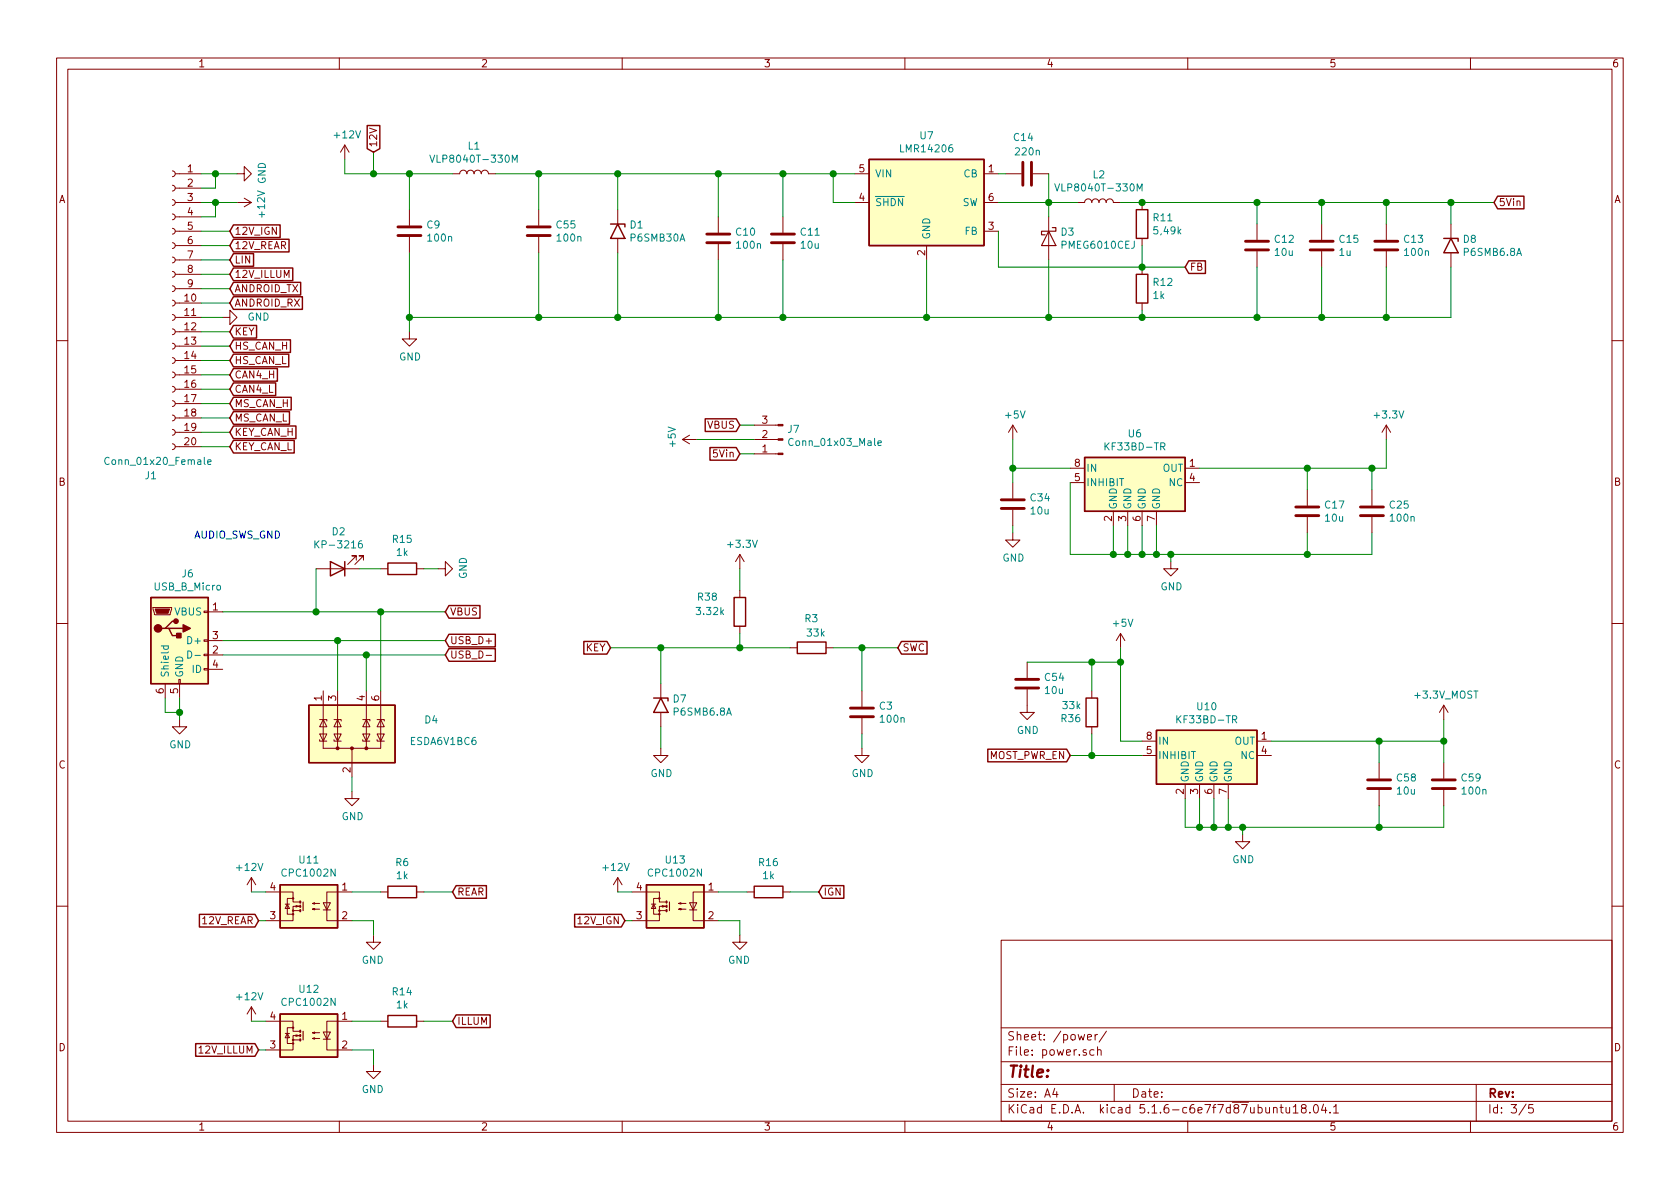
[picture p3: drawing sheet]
EESchema Schematic File Version 4
EELAYER 30 0
EELAYER END
$Descr A4 11693 8268
encoding utf-8
Sheet 3 5
Title ""
Date ""
Rev ""
Comp ""
Comment1 ""
Comment2 ""
Comment3 ""
Comment4 ""
$EndDescr
$Comp
L Device:C C10
U 1 1
P 5000 1650
F 0 "C10" H 5115 1696 50  0000 L CNN
F 1 "100n" H 5115 1605 50  0000 L CNN
F 2 "Capacitor_SMD:C_0805_2012Metric" H 5038 1500 50  0001 C CNN
F 3 "~" H 5000 1650 50  0001 C CNN
	1    5000 1650
	1    0    0    -1  
$EndComp
$Comp
L power:GND #PWR07
U 1 1
P 2850 2300
F 0 "#PWR07" H 2850 2050 50  0001 C CNN
F 1 "GND" H 2855 2127 50  0000 C CNN
F 2 "" H 2850 2300 50  0001 C CNN
F 3 "" H 2850 2300 50  0001 C CNN
	1    2850 2300
	1    0    0    -1  
$EndComp
Wire Wire Line
	5000 1200 5000 1500
$Comp
L power:+12V #PWR06
U 1 1
P 2400 1100
F 0 "#PWR06" H 2400 950 50  0001 C CNN
F 1 "+12V" H 2415 1273 50  0000 C CNN
F 2 "" H 2400 1100 50  0001 C CNN
F 3 "" H 2400 1100 50  0001 C CNN
	1    2400 1100
	1    0    0    -1  
$EndComp
$Comp
L Device:C C11
U 1 1
P 5450 1650
F 0 "C11" H 5565 1696 50  0000 L CNN
F 1 "10u" H 5565 1605 50  0000 L CNN
F 2 "Capacitor_SMD:C_1206_3216Metric" H 5488 1500 50  0001 C CNN
F 3 "~" H 5450 1650 50  0001 C CNN
	1    5450 1650
	1    0    0    -1  
$EndComp
Connection ~ 5000 2200
Wire Wire Line
	5450 1200 5450 1500
Wire Wire Line
	2850 2200 2850 2300
Text GLabel 1600 2800 2    50   Input ~ 0
MS_CAN_H
Wire Wire Line
	1400 2800 1600 2800
Text GLabel 1600 2900 2    50   Input ~ 0
MS_CAN_L
Wire Wire Line
	1400 1600 1600 1600
$Comp
L Device:C C9
U 1 1
P 2850 1600
F 0 "C9" H 2965 1646 50  0000 L CNN
F 1 "100n" H 2965 1555 50  0000 L CNN
F 2 "Capacitor_SMD:C_0805_2012Metric" H 2888 1450 50  0001 C CNN
F 3 "~" H 2850 1600 50  0001 C CNN
	1    2850 1600
	1    0    0    -1  
$EndComp
Wire Wire Line
	4300 1200 4300 1450
Connection ~ 5000 1200
Wire Wire Line
	5000 2200 5450 2200
$Comp
L Device:C C13
U 1 1
P 9650 1700
F 0 "C13" H 9765 1746 50  0000 L CNN
F 1 "100n" H 9765 1655 50  0000 L CNN
F 2 "Capacitor_SMD:C_0805_2012Metric" H 9688 1550 50  0001 C CNN
F 3 "~" H 9650 1700 50  0001 C CNN
	1    9650 1700
	1    0    0    -1  
$EndComp
$Comp
L Diode:1.5KExxA D1
U 1 1
P 4300 1600
F 0 "D1" V 4254 1679 50  0000 L CNN
F 1 "P6SMB30A" V 4345 1679 50  0000 L CNN
F 2 "Diode_SMD:D_SMB" H 4300 1400 50  0001 C CNN
F 3 "https://www.vishay.com/docs/88301/15ke.pdf" H 4250 1600 50  0001 C CNN
	1    4300 1600
	0    1    1    0   
$EndComp
$Comp
L Regulator_Switching:LMR14206 U7
U 1 1
P 6450 1400
F 0 "U7" H 6450 1867 50  0000 C CNN
F 1 "LMR14206" H 6450 1776 50  0000 C CNN
F 2 "Package_TO_SOT_SMD:SOT-23-6_Handsoldering" H 6450 900 50  0001 C CIN
F 3 "http://www.ti.com/lit/ds/symlink/lmr14206.pdf" H 6050 1850 50  0001 C CNN
	1    6450 1400
	1    0    0    -1  
$EndComp
Wire Wire Line
	5000 1200 5450 1200
Wire Wire Line
	5950 1400 5800 1400
Wire Wire Line
	5800 1400 5800 1200
Connection ~ 5800 1200
Wire Wire Line
	5800 1200 5950 1200
Connection ~ 5450 1200
Connection ~ 5450 2200
Wire Wire Line
	5450 2200 6450 2200
Wire Wire Line
	5450 1200 5800 1200
Connection ~ 6450 2200
$Comp
L Device:L L2
U 1 1
P 7650 1400
F 0 "L2" V 7840 1400 50  0000 C CNN
F 1 "VLP8040T-330M" V 7749 1400 50  0000 C CNN
F 2 "Inductor_SMD:L_TDK_VLP8040" H 7650 1400 50  0001 C CNN
F 3 "~" H 7650 1400 50  0001 C CNN
	1    7650 1400
	0    -1   -1   0   
$EndComp
Wire Wire Line
	7800 1400 7950 1400
Wire Wire Line
	9650 1400 9650 1550
Connection ~ 7300 1400
Wire Wire Line
	7300 1400 7500 1400
Wire Wire Line
	6950 1400 7300 1400
$Comp
L Device:C C14
U 1 1
P 7150 1200
F 0 "C14" V 7400 1150 50  0000 L CNN
F 1 "220n" V 7300 1100 50  0000 L CNN
F 2 "Capacitor_SMD:C_0805_2012Metric" H 7188 1050 50  0001 C CNN
F 3 "~" H 7150 1200 50  0001 C CNN
	1    7150 1200
	0    -1   -1   0   
$EndComp
Wire Wire Line
	6950 1200 7000 1200
Wire Wire Line
	7300 1400 7300 1200
$Comp
L Device:R R11
U 1 1
P 7950 1550
F 0 "R11" H 8020 1596 50  0000 L CNN
F 1 "5,49k" H 8020 1505 50  0000 L CNN
F 2 "Resistor_SMD:R_0805_2012Metric" V 7880 1550 50  0001 C CNN
F 3 "~" H 7950 1550 50  0001 C CNN
	1    7950 1550
	1    0    0    -1  
$EndComp
$Comp
L Device:R R12
U 1 1
P 7950 2000
F 0 "R12" H 8020 2046 50  0000 L CNN
F 1 "1k" H 8020 1955 50  0000 L CNN
F 2 "Resistor_SMD:R_0805_2012Metric" V 7880 2000 50  0001 C CNN
F 3 "~" H 7950 2000 50  0001 C CNN
	1    7950 2000
	1    0    0    -1  
$EndComp
Wire Wire Line
	7950 1700 7950 1850
Wire Wire Line
	6950 1600 6950 1850
Connection ~ 7950 1850
Connection ~ 9200 2200
Wire Wire Line
	9200 1400 9200 1550
Connection ~ 9200 1400
$Comp
L Device:L L1
U 1 1
P 3300 1200
F 0 "L1" V 3490 1200 50  0000 C CNN
F 1 "VLP8040T-330M" V 3399 1200 50  0000 C CNN
F 2 "Inductor_SMD:L_TDK_VLP8040" H 3300 1200 50  0001 C CNN
F 3 "~" H 3300 1200 50  0001 C CNN
	1    3300 1200
	0    -1   -1   0   
$EndComp
$Comp
L Connector:USB_B_Micro J6
U 1 1
P 1250 4450
F 0 "J6" H 1307 4917 50  0000 C CNN
F 1 "USB_B_Micro" H 1307 4826 50  0000 C CNN
F 2 "Connector_USB:USB_Micro-B_Molex-105017-0001" H 1400 4400 50  0001 C CNN
F 3 "~" H 1400 4400 50  0001 C CNN
	1    1250 4450
	1    0    0    -1  
$EndComp
Text GLabel 3100 4450 2    50   Input ~ 0
USB_D+
Text GLabel 3100 4550 2    50   Input ~ 0
USB_D-
Text GLabel 10400 1400 2    50   Input ~ 0
5Vin
Wire Wire Line
	9200 2200 9650 2200
Wire Wire Line
	9200 1400 9650 1400
Connection ~ 9650 1400
Wire Wire Line
	9650 1400 10100 1400
Wire Wire Line
	1250 4850 1250 4950
$Comp
L power:GND #PWR012
U 1 1
P 1250 5000
F 0 "#PWR012" H 1250 4750 50  0001 C CNN
F 1 "GND" H 1255 4827 50  0000 C CNN
F 2 "" H 1250 5000 50  0001 C CNN
F 3 "" H 1250 5000 50  0001 C CNN
	1    1250 5000
	1    0    0    -1  
$EndComp
Wire Wire Line
	1150 4950 1150 4850
$Comp
L Power_Protection:ESDA6V1BC6 D4
U 1 1
P 2450 5100
F 0 "D4" H 2950 5200 50  0000 L CNN
F 1 "ESDA6V1BC6" H 2850 5050 50  0000 L CNN
F 2 "Package_TO_SOT_SMD:SOT-23-6" H 2450 4750 50  0001 C CNN
F 3 "http://www.st.com/content/ccc/resource/technical/document/datasheet/21/07/21/e3/a8/df/42/a2/CD00001906.pdf/files/CD00001906.pdf/jcr:content/translations/en.CD00001906.pdf" V 2450 5100 50  0001 C CNN
	1    2450 5100
	1    0    0    -1  
$EndComp
$Comp
L power:GND #PWR027
U 1 1
P 2450 5500
F 0 "#PWR027" H 2450 5250 50  0001 C CNN
F 1 "GND" H 2455 5327 50  0000 C CNN
F 2 "" H 2450 5500 50  0001 C CNN
F 3 "" H 2450 5500 50  0001 C CNN
	1    2450 5500
	1    0    0    -1  
$EndComp
$Comp
L Device:LED D2
U 1 1
P 2350 3950
F 0 "D2" H 2343 3695 50  0000 C CNN
F 1 "KP-3216" H 2343 3786 50  0000 C CNN
F 2 "Resistor_SMD:R_1206_3216Metric" H 2350 3950 50  0001 C CNN
F 3 "~" H 2350 3950 50  0001 C CNN
	1    2350 3950
	-1   0    0    1   
$EndComp
$Comp
L Device:R R15
U 1 1
P 2800 3950
F 0 "R15" V 2593 3950 50  0000 C CNN
F 1 "1k" V 2684 3950 50  0000 C CNN
F 2 "Resistor_SMD:R_0805_2012Metric" V 2730 3950 50  0001 C CNN
F 3 "~" H 2800 3950 50  0001 C CNN
	1    2800 3950
	0    1    1    0   
$EndComp
Wire Wire Line
	2200 3950 2200 4250
Connection ~ 2200 4250
Wire Wire Line
	2500 3950 2650 3950
$Comp
L power:GND #PWR028
U 1 1
P 3050 3950
F 0 "#PWR028" H 3050 3700 50  0001 C CNN
F 1 "GND" H 3055 3777 50  0000 C CNN
F 2 "" H 3050 3950 50  0001 C CNN
F 3 "" H 3050 3950 50  0001 C CNN
	1    3050 3950
	0    -1   -1   0   
$EndComp
Wire Wire Line
	2950 3950 3050 3950
Wire Wire Line
	2850 1200 2850 1450
Text GLabel 2600 1050 1    50   Input ~ 0
12V
Wire Wire Line
	2600 1050 2600 1200
$Comp
L power:GND #PWR070
U 1 1
P 8650 5800
F 0 "#PWR070" H 8650 5550 50  0001 C CNN
F 1 "GND" H 8655 5627 50  0000 C CNN
F 2 "" H 8650 5800 50  0001 C CNN
F 3 "" H 8650 5800 50  0001 C CNN
	1    8650 5800
	1    0    0    -1  
$EndComp
$Comp
L power:+5V #PWR069
U 1 1
P 7800 4500
F 0 "#PWR069" H 7800 4350 50  0001 C CNN
F 1 "+5V" H 7815 4673 50  0000 C CNN
F 2 "" H 7800 4500 50  0001 C CNN
F 3 "" H 7800 4500 50  0001 C CNN
	1    7800 4500
	1    0    0    -1  
$EndComp
Wire Wire Line
	7800 4500 7800 4600
$Comp
L Device:C C59
U 1 1
P 10050 5450
F 0 "C59" H 10165 5496 50  0000 L CNN
F 1 "100n" H 10165 5405 50  0000 L CNN
F 2 "Capacitor_SMD:C_0805_2012Metric" H 10088 5300 50  0001 C CNN
F 3 "~" H 10050 5450 50  0001 C CNN
	1    10050 5450
	1    0    0    -1  
$EndComp
$Comp
L Device:C C58
U 1 1
P 9600 5450
F 0 "C58" H 9715 5496 50  0000 L CNN
F 1 "10u" H 9715 5405 50  0000 L CNN
F 2 "Capacitor_SMD:C_1206_3216Metric" H 9638 5300 50  0001 C CNN
F 3 "~" H 9600 5450 50  0001 C CNN
	1    9600 5450
	1    0    0    -1  
$EndComp
Wire Wire Line
	9600 5750 10050 5750
Connection ~ 9600 5750
Wire Wire Line
	9600 5600 9600 5750
Wire Wire Line
	10050 5600 10050 5750
Wire Wire Line
	9600 5150 9600 5300
Connection ~ 9600 5150
Wire Wire Line
	9600 5150 10050 5150
Wire Wire Line
	10050 5150 10050 5300
Wire Wire Line
	8650 5750 8650 5800
$Comp
L usb2most:KF33BD-TR U10
U 1 1
P 8250 5250
F 0 "U10" H 8400 5592 50  0000 C CNN
F 1 "KF33BD-TR" H 8400 5501 50  0000 C CNN
F 2 "Package_SO:SO-8_3.9x4.9mm_P1.27mm" H 8250 5575 50  0001 C CNN
F 3 "" H 8250 5250 50  0001 C CNN
	1    8250 5250
	1    0    0    -1  
$EndComp
Wire Wire Line
	7800 5150 7950 5150
Wire Wire Line
	8650 5750 8550 5750
Wire Wire Line
	8250 5750 8250 5550
Connection ~ 8650 5750
Wire Wire Line
	8350 5550 8350 5750
Connection ~ 8350 5750
Wire Wire Line
	8350 5750 8250 5750
Wire Wire Line
	8450 5550 8450 5750
Connection ~ 8450 5750
Wire Wire Line
	8450 5750 8350 5750
Wire Wire Line
	8550 5550 8550 5750
Connection ~ 8550 5750
Wire Wire Line
	8550 5750 8450 5750
Connection ~ 7750 3850
Wire Wire Line
	7450 3850 7750 3850
Wire Wire Line
	8050 3850 7950 3850
Connection ~ 8050 3850
Wire Wire Line
	8050 3650 8050 3850
Wire Wire Line
	7950 3850 7850 3850
Connection ~ 7950 3850
Wire Wire Line
	7950 3650 7950 3850
Wire Wire Line
	7850 3850 7750 3850
Connection ~ 7850 3850
Wire Wire Line
	7850 3650 7850 3850
Connection ~ 8150 3850
Wire Wire Line
	7750 3850 7750 3650
Wire Wire Line
	8150 3850 8050 3850
$Comp
L usb2most:KF33BD-TR U6
U 1 1
P 7750 3350
F 0 "U6" H 7900 3692 50  0000 C CNN
F 1 "KF33BD-TR" H 7900 3601 50  0000 C CNN
F 2 "Package_SO:SO-8_3.9x4.9mm_P1.27mm" H 7750 3675 50  0001 C CNN
F 3 "" H 7750 3350 50  0001 C CNN
	1    7750 3350
	1    0    0    -1  
$EndComp
Wire Wire Line
	8150 3850 8150 3900
Wire Wire Line
	9550 3250 9650 3250
Connection ~ 9550 3250
Wire Wire Line
	9550 3250 9550 3400
Wire Wire Line
	9100 3250 9550 3250
Connection ~ 9100 3250
Wire Wire Line
	9100 3250 9100 3400
Wire Wire Line
	9550 3700 9550 3850
Wire Wire Line
	9100 3700 9100 3850
Connection ~ 9100 3850
Wire Wire Line
	9100 3850 9550 3850
$Comp
L Device:C C17
U 1 1
P 9100 3550
F 0 "C17" H 9215 3596 50  0000 L CNN
F 1 "10u" H 9215 3505 50  0000 L CNN
F 2 "Capacitor_SMD:C_1206_3216Metric" H 9138 3400 50  0001 C CNN
F 3 "~" H 9100 3550 50  0001 C CNN
	1    9100 3550
	1    0    0    -1  
$EndComp
$Comp
L Device:C C25
U 1 1
P 9550 3550
F 0 "C25" H 9665 3596 50  0000 L CNN
F 1 "100n" H 9665 3505 50  0000 L CNN
F 2 "Capacitor_SMD:C_0805_2012Metric" H 9588 3400 50  0001 C CNN
F 3 "~" H 9550 3550 50  0001 C CNN
	1    9550 3550
	1    0    0    -1  
$EndComp
Wire Wire Line
	9650 3250 9650 3050
$Comp
L power:+3.3V #PWR022
U 1 1
P 9650 3050
F 0 "#PWR022" H 9650 2900 50  0001 C CNN
F 1 "+3.3V" H 9665 3223 50  0000 C CNN
F 2 "" H 9650 3050 50  0001 C CNN
F 3 "" H 9650 3050 50  0001 C CNN
	1    9650 3050
	1    0    0    -1  
$EndComp
Wire Wire Line
	7050 3050 7050 3250
$Comp
L power:+5V #PWR015
U 1 1
P 7050 3050
F 0 "#PWR015" H 7050 2900 50  0001 C CNN
F 1 "+5V" H 7065 3223 50  0000 C CNN
F 2 "" H 7050 3050 50  0001 C CNN
F 3 "" H 7050 3050 50  0001 C CNN
	1    7050 3050
	1    0    0    -1  
$EndComp
$Comp
L power:GND #PWR016
U 1 1
P 8150 3900
F 0 "#PWR016" H 8150 3650 50  0001 C CNN
F 1 "GND" H 8155 3727 50  0000 C CNN
F 2 "" H 8150 3900 50  0001 C CNN
F 3 "" H 8150 3900 50  0001 C CNN
	1    8150 3900
	1    0    0    -1  
$EndComp
Wire Wire Line
	7450 3350 7450 3850
$Comp
L Device:R R36
U 1 1
P 7600 4950
F 0 "R36" H 7670 4996 50  0000 L CNN
F 1 "33k" H 7670 4905 50  0000 L CNN
F 2 "Resistor_SMD:R_0805_2012Metric" V 7530 4950 50  0001 C CNN
F 3 "~" H 7600 4950 50  0001 C CNN
	1    7600 4950
	-1   0    0    1   
$EndComp
Text GLabel 7450 5250 0    50   Input ~ 0
MOST_PWR_EN
$Comp
L usb2most:+3.3V_MOST #PWR0103
U 1 1
P 10050 5000
F 0 "#PWR0103" H 10050 4850 50  0001 C CNN
F 1 "+3.3V_MOST" H 10065 5173 50  0000 C CNN
F 2 "" H 10050 5000 50  0001 C CNN
F 3 "" H 10050 5000 50  0001 C CNN
	1    10050 5000
	1    0    0    -1  
$EndComp
Wire Wire Line
	10050 5000 10050 5150
Connection ~ 10050 5150
Wire Wire Line
	7450 5250 7600 5250
Wire Wire Line
	7600 5100 7600 5250
Connection ~ 7600 5250
Wire Wire Line
	7600 5250 7950 5250
Wire Wire Line
	7600 4800 7600 4600
Wire Wire Line
	7600 4600 7800 4600
Connection ~ 7800 4600
Wire Wire Line
	7800 4600 7800 5150
$Comp
L Device:C C54
U 1 1
P 7150 4750
F 0 "C54" H 7265 4796 50  0000 L CNN
F 1 "10u" H 7265 4705 50  0000 L CNN
F 2 "Capacitor_SMD:C_1206_3216Metric" H 7188 4600 50  0001 C CNN
F 3 "~" H 7150 4750 50  0001 C CNN
	1    7150 4750
	1    0    0    -1  
$EndComp
Connection ~ 7600 4600
Wire Wire Line
	7150 4600 7600 4600
$Comp
L power:GND #PWR0115
U 1 1
P 7150 4900
F 0 "#PWR0115" H 7150 4650 50  0001 C CNN
F 1 "GND" H 7155 4727 50  0000 C CNN
F 2 "" H 7150 4900 50  0001 C CNN
F 3 "" H 7150 4900 50  0001 C CNN
	1    7150 4900
	1    0    0    -1  
$EndComp
$Comp
L Device:C C55
U 1 1
P 3750 1600
F 0 "C55" H 3865 1646 50  0000 L CNN
F 1 "100n" H 3865 1555 50  0000 L CNN
F 2 "Capacitor_SMD:C_0805_2012Metric" H 3788 1450 50  0001 C CNN
F 3 "~" H 3750 1600 50  0001 C CNN
	1    3750 1600
	1    0    0    -1  
$EndComp
Wire Wire Line
	3750 1200 3750 1450
Wire Wire Line
	3450 1200 3750 1200
Connection ~ 2850 2200
Wire Wire Line
	2850 1200 3150 1200
Wire Wire Line
	2850 2200 3750 2200
Connection ~ 3750 1200
Connection ~ 3750 2200
Wire Wire Line
	3750 2200 4300 2200
Wire Wire Line
	3750 1200 4300 1200
Connection ~ 4300 1200
Connection ~ 4300 2200
Wire Wire Line
	4300 1200 5000 1200
Wire Wire Line
	4300 2200 5000 2200
Text GLabel 4250 4500 0    50   Input ~ 0
KEY
$Comp
L Diode:1.5KExxA D7
U 1 1
P 4600 4900
F 0 "D7" V 4554 4979 50  0000 L CNN
F 1 "P6SMB6.8A" V 4645 4979 50  0000 L CNN
F 2 "Diode_SMD:D_SMB" H 4600 4700 50  0001 C CNN
F 3 "https://www.vishay.com/docs/88301/15ke.pdf" H 4550 4900 50  0001 C CNN
	1    4600 4900
	0    1    1    0   
$EndComp
Wire Wire Line
	4600 4750 4600 4500
Wire Wire Line
	4600 4500 4250 4500
$Comp
L power:GND #PWR021
U 1 1
P 4600 5200
F 0 "#PWR021" H 4600 4950 50  0001 C CNN
F 1 "GND" H 4605 5027 50  0000 C CNN
F 2 "" H 4600 5200 50  0001 C CNN
F 3 "" H 4600 5200 50  0001 C CNN
	1    4600 5200
	1    0    0    -1  
$EndComp
Wire Wire Line
	4600 5200 4600 5050
$Comp
L Device:R R38
U 1 1
P 5150 4250
F 0 "R38" H 5300 4150 50  0000 L CNN
F 1 "3.32k" H 5250 4250 50  0000 L CNN
F 2 "Resistor_SMD:R_0805_2012Metric" V 5080 4250 50  0001 C CNN
F 3 "~" H 5150 4250 50  0001 C CNN
	1    5150 4250
	-1   0    0    1   
$EndComp
Wire Wire Line
	4600 4500 5150 4500
Wire Wire Line
	5150 4500 5150 4400
Connection ~ 4600 4500
$Comp
L power:+3.3V #PWR031
U 1 1
P 5150 3950
F 0 "#PWR031" H 5150 3800 50  0001 C CNN
F 1 "+3.3V" H 5165 4123 50  0000 C CNN
F 2 "" H 5150 3950 50  0001 C CNN
F 3 "" H 5150 3950 50  0001 C CNN
	1    5150 3950
	1    0    0    -1  
$EndComp
Wire Wire Line
	5150 4100 5150 3950
Wire Wire Line
	1150 4950 1250 4950
Connection ~ 1250 4950
Wire Wire Line
	1250 4950 1250 5000
$Comp
L Diode:1.5KExxA D8
U 1 1
P 10100 1700
F 0 "D8" V 10054 1779 50  0000 L CNN
F 1 "P6SMB6.8A" V 10145 1779 50  0000 L CNN
F 2 "Diode_SMD:D_SMB" H 10100 1500 50  0001 C CNN
F 3 "https://www.vishay.com/docs/88301/15ke.pdf" H 10050 1700 50  0001 C CNN
	1    10100 1700
	0    1    1    0   
$EndComp
Wire Wire Line
	9650 2200 10100 2200
Connection ~ 9650 2200
Wire Wire Line
	10100 1550 10100 1400
Connection ~ 10100 1400
Wire Wire Line
	10100 1400 10400 1400
$Comp
L Connector:Conn_01x20_Female J1
U 1 1
P 1200 2100
F 0 "J1" H 1350 900 50  0000 C CNN
F 1 "Conn_01x20_Female" H 1300 1000 50  0000 C CNN
F 2 "Connector_PinHeader_2.00mm:PinHeader_2x10_P2.00mm_Vertical" H 1200 2100 50  0001 C CNN
F 3 "~" H 1200 2100 50  0001 C CNN
	1    1200 2100
	-1   0    0    -1  
$EndComp
Wire Wire Line
	2400 1100 2400 1200
Text GLabel 1600 1800 2    50   Input ~ 0
LIN
Text GLabel 1600 3100 2    50   Input ~ 0
KEY_CAN_L
Text GLabel 1600 3000 2    50   Input ~ 0
KEY_CAN_H
Text GLabel 1600 2500 2    50   Input ~ 0
HS_CAN_L
Text GLabel 1600 2400 2    50   Input ~ 0
HS_CAN_H
Wire Wire Line
	1400 2500 1600 2500
Wire Wire Line
	1400 2400 1600 2400
Wire Wire Line
	1400 3000 1600 3000
Wire Wire Line
	1400 3100 1600 3100
Wire Wire Line
	1400 1800 1600 1800
Text Notes 1350 3750 0    50   ~ 0
AUDIO_SWS_GND
Wire Wire Line
	1400 2900 1600 2900
$Comp
L power:+5V #PWR017
U 1 1
P 4850 3050
F 0 "#PWR017" H 4850 2900 50  0001 C CNN
F 1 "+5V" H 4865 3223 50  0000 C CNN
F 2 "" H 4850 3050 50  0001 C CNN
F 3 "" H 4850 3050 50  0001 C CNN
	1    4850 3050
	0    -1   -1   0   
$EndComp
$Comp
L Connector:Conn_01x03_Male J7
U 1 1
P 5450 3050
F 0 "J7" H 5422 2982 50  0000 R CNN
F 1 "Conn_01x03_Male" H 5422 3073 50  0000 R CNN
F 2 "Connector_PinSocket_2.54mm:PinSocket_1x03_P2.54mm_Vertical" H 5450 3050 50  0001 C CNN
F 3 "~" H 5450 3050 50  0001 C CNN
	1    5450 3050
	-1   0    0    1   
$EndComp
Wire Wire Line
	4850 3050 5250 3050
Text GLabel 5150 2950 0    50   Input ~ 0
VBUS
Wire Wire Line
	5150 2950 5250 2950
Text GLabel 5150 3150 0    50   Input ~ 0
5Vin
Wire Wire Line
	5250 3150 5150 3150
Wire Wire Line
	1400 2000 1600 2000
Wire Wire Line
	1600 2100 1400 2100
Text GLabel 1600 2000 2    50   Input ~ 0
ANDROID_TX
Text GLabel 1600 2100 2    50   Input ~ 0
ANDROID_RX
Text GLabel 1600 1700 2    50   Input ~ 0
12V_REAR
Wire Wire Line
	1400 1900 1600 1900
Text GLabel 1600 1900 2    50   Input ~ 0
12V_ILLUM
Wire Wire Line
	1400 1700 1600 1700
Text GLabel 1600 1600 2    50   Input ~ 0
12V_IGN
Wire Wire Line
	1400 1500 1500 1500
Wire Wire Line
	1500 1500 1500 1400
Wire Wire Line
	1500 1400 1400 1400
$Comp
L Device:R R3
U 1 1
P 5650 4500
F 0 "R3" V 5850 4450 50  0000 L CNN
F 1 "33k" V 5750 4400 50  0000 L CNN
F 2 "Resistor_SMD:R_0805_2012Metric" V 5580 4500 50  0001 C CNN
F 3 "~" H 5650 4500 50  0001 C CNN
	1    5650 4500
	0    -1   -1   0   
$EndComp
$Comp
L Device:C C3
U 1 1
P 6000 4950
F 0 "C3" H 6115 4996 50  0000 L CNN
F 1 "100n" H 6115 4905 50  0000 L CNN
F 2 "Capacitor_SMD:C_0805_2012Metric" H 6038 4800 50  0001 C CNN
F 3 "~" H 6000 4950 50  0001 C CNN
	1    6000 4950
	1    0    0    -1  
$EndComp
Wire Wire Line
	5150 4500 5500 4500
Connection ~ 5150 4500
Wire Wire Line
	6000 4500 6000 4800
Wire Wire Line
	5800 4500 6000 4500
$Comp
L power:GND #PWR02
U 1 1
P 6000 5200
F 0 "#PWR02" H 6000 4950 50  0001 C CNN
F 1 "GND" H 6005 5027 50  0000 C CNN
F 2 "" H 6000 5200 50  0001 C CNN
F 3 "" H 6000 5200 50  0001 C CNN
	1    6000 5200
	1    0    0    -1  
$EndComp
Wire Wire Line
	6000 5100 6000 5200
Text GLabel 6250 4500 2    50   Input ~ 0
SWC
Wire Wire Line
	6000 4500 6250 4500
Connection ~ 6000 4500
Wire Wire Line
	1500 1300 1500 1200
Wire Wire Line
	1400 1300 1500 1300
Wire Wire Line
	1400 1200 1500 1200
Wire Wire Line
	2400 1200 2600 1200
Connection ~ 2850 1200
Connection ~ 2600 1200
Wire Wire Line
	2600 1200 2850 1200
$Comp
L power:+12V #PWR030
U 1 1
P 1650 1400
F 0 "#PWR030" H 1650 1250 50  0001 C CNN
F 1 "+12V" H 1665 1573 50  0000 C CNN
F 2 "" H 1650 1400 50  0001 C CNN
F 3 "" H 1650 1400 50  0001 C CNN
	1    1650 1400
	0    1    1    0   
$EndComp
$Comp
L power:GND #PWR026
U 1 1
P 1650 1200
F 0 "#PWR026" H 1650 950 50  0001 C CNN
F 1 "GND" H 1655 1027 50  0000 C CNN
F 2 "" H 1650 1200 50  0001 C CNN
F 3 "" H 1650 1200 50  0001 C CNN
	1    1650 1200
	0    -1   -1   0   
$EndComp
Wire Wire Line
	1500 1200 1650 1200
Connection ~ 1500 1200
Wire Wire Line
	1500 1400 1650 1400
Connection ~ 1500 1400
Wire Wire Line
	2450 5500 2450 5400
Wire Wire Line
	1550 4250 2200 4250
$Comp
L Relay_SolidState:CPC1002N U11
U 1 1
P 2150 6300
F 0 "U11" H 2150 6625 50  0000 C CNN
F 1 "CPC1002N" H 2150 6534 50  0000 C CNN
F 2 "Package_SO:SOP-4_3.8x4.1mm_P2.54mm" H 1950 6100 50  0001 L CIN
F 3 "http://www.ixysic.com/home/pdfs.nsf/www/CPC1002N.pdf/$file/CPC1002N.pdf" H 2150 6300 50  0001 L CNN
	1    2150 6300
	-1   0    0    -1  
$EndComp
$Comp
L power:+12V #PWR064
U 1 1
P 1750 6200
F 0 "#PWR064" H 1750 6050 50  0001 C CNN
F 1 "+12V" H 1765 6373 50  0000 C CNN
F 2 "" H 1750 6200 50  0001 C CNN
F 3 "" H 1750 6200 50  0001 C CNN
	1    1750 6200
	-1   0    0    -1  
$EndComp
Text GLabel 1800 6400 0    50   Input ~ 0
12V_REAR
Wire Wire Line
	1850 6200 1750 6200
Wire Wire Line
	1850 6400 1800 6400
$Comp
L power:GND #PWR067
U 1 1
P 2600 6500
F 0 "#PWR067" H 2600 6250 50  0001 C CNN
F 1 "GND" H 2605 6327 50  0000 C CNN
F 2 "" H 2600 6500 50  0001 C CNN
F 3 "" H 2600 6500 50  0001 C CNN
	1    2600 6500
	-1   0    0    -1  
$EndComp
Wire Wire Line
	2600 6500 2600 6400
Wire Wire Line
	2600 6400 2450 6400
$Comp
L Device:R R6
U 1 1
P 2800 6200
F 0 "R6" V 2593 6200 50  0000 C CNN
F 1 "1k" V 2684 6200 50  0000 C CNN
F 2 "Resistor_SMD:R_0805_2012Metric" V 2730 6200 50  0001 C CNN
F 3 "~" H 2800 6200 50  0001 C CNN
	1    2800 6200
	0    -1   1    0   
$EndComp
Wire Wire Line
	2650 6200 2450 6200
Text GLabel 3150 6200 2    50   Input ~ 0
REAR
Wire Wire Line
	3150 6200 2950 6200
$Comp
L Relay_SolidState:CPC1002N U13
U 1 1
P 4700 6300
F 0 "U13" H 4700 6625 50  0000 C CNN
F 1 "CPC1002N" H 4700 6534 50  0000 C CNN
F 2 "Package_SO:SOP-4_3.8x4.1mm_P2.54mm" H 4500 6100 50  0001 L CIN
F 3 "http://www.ixysic.com/home/pdfs.nsf/www/CPC1002N.pdf/$file/CPC1002N.pdf" H 4700 6300 50  0001 L CNN
	1    4700 6300
	-1   0    0    -1  
$EndComp
$Comp
L power:+12V #PWR071
U 1 1
P 4300 6200
F 0 "#PWR071" H 4300 6050 50  0001 C CNN
F 1 "+12V" H 4315 6373 50  0000 C CNN
F 2 "" H 4300 6200 50  0001 C CNN
F 3 "" H 4300 6200 50  0001 C CNN
	1    4300 6200
	-1   0    0    -1  
$EndComp
Text GLabel 4350 6400 0    50   Input ~ 0
12V_IGN
Wire Wire Line
	4400 6200 4300 6200
Wire Wire Line
	4400 6400 4350 6400
$Comp
L power:GND #PWR072
U 1 1
P 5150 6500
F 0 "#PWR072" H 5150 6250 50  0001 C CNN
F 1 "GND" H 5155 6327 50  0000 C CNN
F 2 "" H 5150 6500 50  0001 C CNN
F 3 "" H 5150 6500 50  0001 C CNN
	1    5150 6500
	-1   0    0    -1  
$EndComp
Wire Wire Line
	5150 6500 5150 6400
Wire Wire Line
	5150 6400 5000 6400
$Comp
L Device:R R16
U 1 1
P 5350 6200
F 0 "R16" V 5143 6200 50  0000 C CNN
F 1 "1k" V 5234 6200 50  0000 C CNN
F 2 "Resistor_SMD:R_0805_2012Metric" V 5280 6200 50  0001 C CNN
F 3 "~" H 5350 6200 50  0001 C CNN
	1    5350 6200
	0    -1   1    0   
$EndComp
Wire Wire Line
	5200 6200 5000 6200
Text GLabel 5700 6200 2    50   Input ~ 0
IGN
Wire Wire Line
	5700 6200 5500 6200
$Comp
L Relay_SolidState:CPC1002N U12
U 1 1
P 2150 7200
F 0 "U12" H 2150 7525 50  0000 C CNN
F 1 "CPC1002N" H 2150 7434 50  0000 C CNN
F 2 "Package_SO:SOP-4_3.8x4.1mm_P2.54mm" H 1950 7000 50  0001 L CIN
F 3 "http://www.ixysic.com/home/pdfs.nsf/www/CPC1002N.pdf/$file/CPC1002N.pdf" H 2150 7200 50  0001 L CNN
	1    2150 7200
	-1   0    0    -1  
$EndComp
$Comp
L power:+12V #PWR066
U 1 1
P 1750 7100
F 0 "#PWR066" H 1750 6950 50  0001 C CNN
F 1 "+12V" H 1765 7273 50  0000 C CNN
F 2 "" H 1750 7100 50  0001 C CNN
F 3 "" H 1750 7100 50  0001 C CNN
	1    1750 7100
	-1   0    0    -1  
$EndComp
Text GLabel 1800 7300 0    50   Input ~ 0
12V_ILLUM
Wire Wire Line
	1850 7100 1750 7100
Wire Wire Line
	1850 7300 1800 7300
$Comp
L power:GND #PWR068
U 1 1
P 2600 7400
F 0 "#PWR068" H 2600 7150 50  0001 C CNN
F 1 "GND" H 2605 7227 50  0000 C CNN
F 2 "" H 2600 7400 50  0001 C CNN
F 3 "" H 2600 7400 50  0001 C CNN
	1    2600 7400
	-1   0    0    -1  
$EndComp
Wire Wire Line
	2600 7400 2600 7300
Wire Wire Line
	2600 7300 2450 7300
$Comp
L Device:R R14
U 1 1
P 2800 7100
F 0 "R14" V 2593 7100 50  0000 C CNN
F 1 "1k" V 2684 7100 50  0000 C CNN
F 2 "Resistor_SMD:R_0805_2012Metric" V 2730 7100 50  0001 C CNN
F 3 "~" H 2800 7100 50  0001 C CNN
	1    2800 7100
	0    -1   1    0   
$EndComp
Wire Wire Line
	2650 7100 2450 7100
Text GLabel 3150 7100 2    50   Input ~ 0
ILLUM
Wire Wire Line
	3150 7100 2950 7100
Text GLabel 3100 4250 2    50   Input ~ 0
VBUS
$Comp
L Device:C C15
U 1 1
P 9200 1700
F 0 "C15" H 9315 1746 50  0000 L CNN
F 1 "1u" H 9315 1655 50  0000 L CNN
F 2 "Capacitor_SMD:C_1206_3216Metric" H 9238 1550 50  0001 C CNN
F 3 "~" H 9200 1700 50  0001 C CNN
	1    9200 1700
	1    0    0    -1  
$EndComp
Wire Wire Line
	8750 1400 9200 1400
Connection ~ 8750 1400
Wire Wire Line
	8750 1550 8750 1400
Wire Wire Line
	8750 2200 9200 2200
Connection ~ 8750 2200
$Comp
L Device:C C12
U 1 1
P 8750 1700
F 0 "C12" H 8865 1746 50  0000 L CNN
F 1 "10u" H 8865 1655 50  0000 L CNN
F 2 "Capacitor_SMD:C_1206_3216Metric" H 8788 1550 50  0001 C CNN
F 3 "~" H 8750 1700 50  0001 C CNN
	1    8750 1700
	1    0    0    -1  
$EndComp
Wire Wire Line
	8150 3850 9100 3850
Wire Wire Line
	8350 3250 9100 3250
Wire Wire Line
	8850 5150 9600 5150
Wire Wire Line
	8650 5750 9600 5750
Text GLabel 1600 2300 2    50   Input ~ 0
KEY
Wire Wire Line
	1400 2300 1600 2300
Wire Wire Line
	1550 4550 2550 4550
Wire Wire Line
	1550 4450 2350 4450
Wire Wire Line
	2550 4800 2550 4550
Connection ~ 2550 4550
Wire Wire Line
	2550 4550 3100 4550
Wire Wire Line
	2200 4250 2650 4250
Wire Wire Line
	2350 4800 2350 4450
Connection ~ 2350 4450
Wire Wire Line
	2350 4450 3100 4450
Wire Wire Line
	2650 4800 2650 4250
Connection ~ 2650 4250
Wire Wire Line
	2650 4250 3100 4250
Wire Wire Line
	10100 1850 10100 2200
Wire Wire Line
	9650 1850 9650 2200
Wire Wire Line
	9200 1850 9200 2200
Wire Wire Line
	8750 1850 8750 2200
Wire Wire Line
	7950 2150 7950 2200
Wire Wire Line
	6450 1800 6450 2200
Wire Wire Line
	5450 1800 5450 2200
Wire Wire Line
	5000 1800 5000 2200
Wire Wire Line
	4300 1750 4300 2200
Wire Wire Line
	3750 1750 3750 2200
Wire Wire Line
	2850 1750 2850 2200
Wire Wire Line
	7950 1400 8750 1400
Connection ~ 7950 1400
Wire Wire Line
	7950 2200 8750 2200
Connection ~ 7950 2200
Text GLabel 8250 1850 2    50   Input ~ 0
FB
Wire Wire Line
	7950 1850 8250 1850
$Comp
L Diode:PMEG6010CEJ D3
U 1 1
P 7300 1650
F 0 "D3" V 7254 1729 50  0000 L CNN
F 1 "PMEG6010CEJ" V 7345 1729 50  0000 L CNN
F 2 "Diode_SMD:D_0805_2012Metric" H 7300 1475 50  0001 C CNN
F 3 "https://assets.nexperia.com/documents/data-sheet/PMEG6010CEH_PMEG6010CEJ.pdf" H 7300 1650 50  0001 C CNN
	1    7300 1650
	0    1    1    0   
$EndComp
Wire Wire Line
	6950 1850 7950 1850
Wire Wire Line
	6450 2200 7300 2200
Wire Wire Line
	7300 1500 7300 1400
Wire Wire Line
	7300 1800 7300 2200
Connection ~ 7300 2200
Wire Wire Line
	7300 2200 7950 2200
$Comp
L power:GND #PWR040
U 1 1
P 7050 3700
F 0 "#PWR040" H 7050 3450 50  0001 C CNN
F 1 "GND" H 7055 3527 50  0000 C CNN
F 2 "" H 7050 3700 50  0001 C CNN
F 3 "" H 7050 3700 50  0001 C CNN
	1    7050 3700
	1    0    0    -1  
$EndComp
Wire Wire Line
	7050 3350 7050 3250
Connection ~ 7050 3250
Wire Wire Line
	7050 3250 7450 3250
Wire Wire Line
	7050 3650 7050 3700
$Comp
L Device:C C34
U 1 1
P 7050 3500
F 0 "C34" H 7165 3546 50  0000 L CNN
F 1 "10u" H 7165 3455 50  0000 L CNN
F 2 "Capacitor_SMD:C_1206_3216Metric" H 7088 3350 50  0001 C CNN
F 3 "~" H 7050 3500 50  0001 C CNN
	1    7050 3500
	1    0    0    -1  
$EndComp
$Comp
L power:GND #PWR0116
U 1 1
P 1550 2200
F 0 "#PWR0116" H 1550 1950 50  0001 C CNN
F 1 "GND" V 1550 1950 50  0000 C CNN
F 2 "" H 1550 2200 50  0001 C CNN
F 3 "" H 1550 2200 50  0001 C CNN
	1    1550 2200
	0    -1   -1   0   
$EndComp
Wire Wire Line
	1400 2200 1550 2200
Text GLabel 1600 2700 2    50   Input ~ 0
CAN4_L
Text GLabel 1600 2600 2    50   Input ~ 0
CAN4_H
Wire Wire Line
	1400 2700 1600 2700
Wire Wire Line
	1400 2600 1600 2600
$EndSCHEMATC
